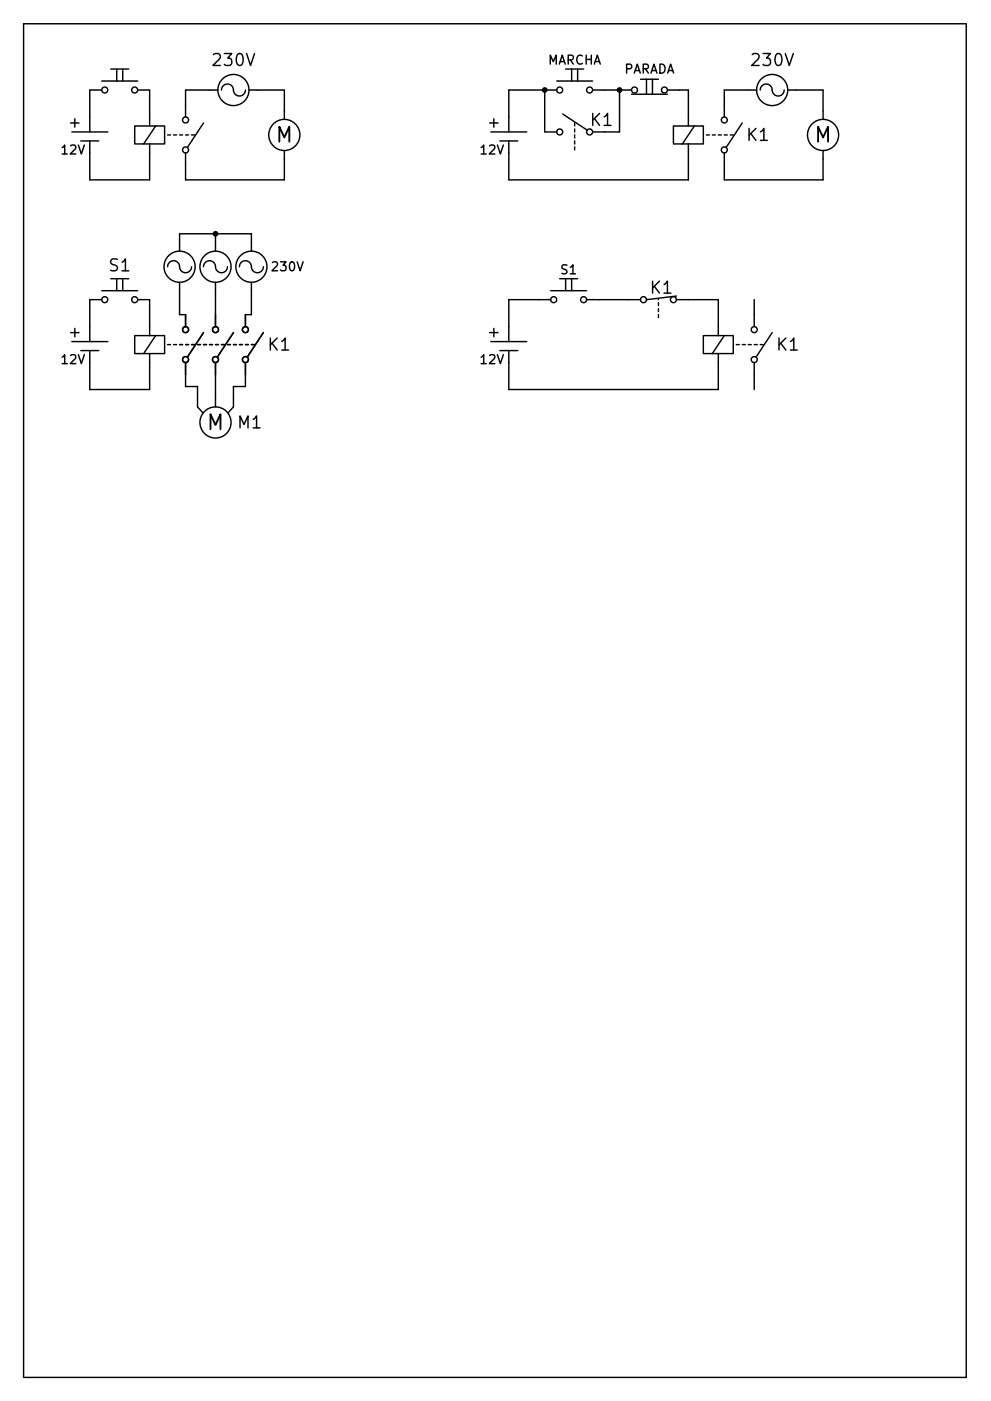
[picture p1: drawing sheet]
<svg xmlns="http://www.w3.org/2000/svg" width="210mm" height="297mm" viewBox="0 0 210 297" stroke-linecap="round" stroke-linejoin="round" font-family="sans-serif">
<g fill="none" stroke="#000" stroke-width=".3">
<path d="M5 5h200v287h-200zM21.6 19.1h-2.6v8.9M21.6 17.2h7.6M23.5 14.6h3.8M24.8 14.6v2.6M26 14.6v2.6M29.2 19.1h2.5v7.6M46.2 19.1h-6.8v5.7M47 19.1a1.31 1.31 0 0 1 1.5-1.3 1.31 1.31 0 0 1 1.1 1.6 1.27 1.27 0 0 0 1.4 .9 1.27 1.27 0 0 0 1.1-1.2M52.8 19.1h7.5v6.2M115.6 19.1v8.9h2.5M118.1 17.2h7.6"/>
<path d="M118.1 19.1h-10.2v8.9M121.3 14.6v2.6M122.6 14.6v2.6M125.7 19.1h8.3M131.4 19.1v8.9h-5.7M134 20h7.6M135.9 16.8h3.8M137.2 16.8v3.2M138.4 16.8v3.2M141.6 19.1h4.4v7.6M160.5 19.1h-6.8v5.7M161.3 19.1a1.31 1.31 0 0 1 1.5-1.3 1.31 1.31 0 0 1 1.1 1.6 1.27 1.27 0 0 0 1.4 .9 1.27 1.27 0 0 0 1.1-1.2"/>
<path d="M167.1 19.1h7.5v6.2M15 26.1h1.8M15.2 28h7.7M15.9 25.2v1.8M17.1 29.9h3.9M19 29.9v8.2h12.7v-7.6M28.6 26.7h6.3v3.8h-6.3zM33 26.7l-2.5 3.8M35.6 28.6h.6M36.8 28.6h.7M38.1 28.6h.6M39.4 28.6h.6"/>
<path d="M40.6 28.6h.7M43.2 26.1l-3.4 5.2M60.3 31.9v6.2h-20.9v-5.7M103.9 26.1h1.8M104.1 28h7.7M104.8 25.2v1.8M106 29.9h3.9M107.9 29.9v8.2h38.1v-7.6M119.4 24.2l5.2 3.4M121.9 26.1v.6M121.9 27.3v.7M121.9 28.6v.6"/>
<path d="M121.9 29.9v.6M121.9 31.2v.6M142.9 26.7h6.3v3.8h-6.3zM147.3 26.7l-2.5 3.8M149.9 28.6h.6M151.1 28.6h.7M152.4 28.6h.6M153.7 28.6h.6M154.9 28.6h.7M157.5 26.1l-3.4 5.2M174.6 31.9v6.2h-20.9v-5.7M23.5 59.1h3.8"/>
<path d="M24.8 59.1v2.5M26 59.1v2.5M35.6 56.5a1.31 1.31 0 0 1 1.4-1.2 1.31 1.31 0 0 1 1.1 1.6 1.27 1.27 0 0 0 1.4 .9 1.27 1.27 0 0 0 1.1-1.2M38.1 53.2v-3.6h15.2v3.6M38.1 59.9v6.8h1.3v2.6M43.2 56.5a1.31 1.31 0 0 1 1.5-1.2 1.31 1.31 0 0 1 1.1 1.6 1.27 1.27 0 0 0 1.4 .9 1.27 1.27 0 0 0 1.1-1.2M45.7 49.6v3.6M45.7 59.9v9.4M50.8 56.5a1.31 1.31 0 0 1 1.5-1.2 1.31 1.31 0 0 1 1.1 1.6 1.27 1.27 0 0 0 1.4 .9 1.27 1.27 0 0 0 1.1-1.2M53.3 59.9v6.8h-1.2v2.6M120 59.1v2.5M121.3 59.1v2.5"/>
<path d="M15 70.5h1.8M15.2 72.4h7.7M15.9 69.6v1.8M17.1 74.3h3.9M19 74.3v8.3h12.7v-7.6M21.6 63.5h-2.6v8.9M21.6 61.6h7.6M28.6 71.2h6.3v3.8h-6.3zM29.2 63.5h2.5v7.7M33 71.2l-2.5 3.8M35.6 73.1h.6M36.8 73.1h.7"/>
<path d="M38.1 73.1h.6M39.4 76.9v5.1h2.5v4.3l1.2 1.2M39.4 73.1h.6M40.6 73.1h.7M41.9 73.1h.6M43.2 73.1h.6M43.2 70.5l-3.4 5.2M44.4 73.1h.7M45.7 73.1h.7M45.7 76.9v9.4M47 73.1h.6M48.3 73.1h.6"/>
<path d="M49.5 73.1h.7M49.5 70.5l-3.4 5.2M50.8 73.1h.6M52.1 73.1h.6M52.1 76.9v5.1h-2.6v4.3l-1.1 1.2M53.3 73.1h.7M55.9 70.5l-3.4 5.2M103.9 70.5h1.8M104.1 72.4h7.7M104.8 69.6v1.8M106 74.3h3.9M107.9 74.3v8.3h44.5v-7.6"/>
<path d="M116.8 61.6h7.7M116.8 63.5h-8.9v8.9M124.5 63.5h11.4M139.7 63.3v.2M139.7 64.2v.6M139.7 65.4v.7M139.7 66.7v.6M143.5 63.5h8.9v7.7M143.5 62.8l-6.3 .7M149.2 71.2h6.4v3.8h-6.4zM153.7 71.2l-2.6 3.8M156.2 73.1h.6"/>
<path d="M157.5 73.1h.6M158.7 73.1h.7M160 73.1h.7M160 63.5v5.8M160 76.9v5.7M161.3 73.1h.6M163.8 70.5l-3.4 5.2"/>
<circle cx="22.2" cy="19.1" r=".63"/>
<circle cx="28.6" cy="19.1" r=".63"/>
<circle cx="49.5" cy="19.1" r="3.3"/>
<circle cx="118.7" cy="19.1" r=".63"/>
<circle cx="125.1" cy="19.1" r=".63"/>
<circle cx="134.6" cy="19.1" r=".63"/>
<circle cx="141" cy="19.1" r=".63"/>
<circle cx="163.8" cy="19.1" r="3.3"/>
<circle cx="39.4" cy="25.4" r=".63"/>
<circle cx="39.4" cy="31.8" r=".63"/>
<circle cx="60.3" cy="28.6" r="3.3"/>
<circle cx="118.7" cy="28" r=".63"/>
<circle cx="125.1" cy="28" r=".63"/>
<circle cx="153.7" cy="31.8" r=".63"/>
<circle cx="153.7" cy="25.4" r=".63"/>
<circle cx="174.6" cy="28.6" r="3.3"/>
<circle cx="38.1" cy="56.6" r="3.3"/>
<circle cx="45.7" cy="56.6" r="3.3"/>
<circle cx="53.3" cy="56.6" r="3.3"/>
<circle cx="22.2" cy="63.5" r=".63"/>
<circle cx="28.6" cy="63.5" r=".63"/>
<circle cx="39.4" cy="76.2" r=".63"/>
<circle cx="39.4" cy="69.9" r=".63"/>
<circle cx="45.7" cy="69.9" r=".63"/>
<circle cx="45.7" cy="76.2" r=".63"/>
<circle cx="52.1" cy="76.2" r=".63"/>
<circle cx="52.1" cy="69.9" r=".63"/>
<circle cx="117.5" cy="63.5" r=".63"/>
<circle cx="123.8" cy="63.5" r=".63"/>
<circle cx="136.5" cy="63.5" r=".63"/>
<circle cx="142.9" cy="63.5" r=".63"/>
<circle cx="160" cy="76.2" r=".63"/>
<circle cx="160" cy="69.9" r=".63"/>
<circle cx="45.7" cy="89.6" r="3.3"/>
</g>
<g fill="#000" stroke="#000" stroke-width=".3">
<circle cx="115.6" cy="19.1" r=".46"/>
<circle cx="131.4" cy="19.1" r=".46"/>
<circle cx="45.7" cy="49.6" r=".46"/>
</g>
<g font-size="4.4">
<text x="58.5" y="30.2">M</text>
<text x="172.8" y="30.2">M</text>
<text x="43.9" y="91.2">M</text>
</g>
<g font-size="3.5">
<text x="45.4" y="14">230V</text>
<text x="159.7" y="14">230V</text>
<text x="125.4" y="26.7">K1</text>
<text x="158.5" y="29.9">K1</text>
<text x="23.2" y="57.5">S1</text>
<text x="138.1" y="62.3">K1</text>
<text x="57" y="74.3">K1</text>
<text x="164.9" y="74.3">K1</text>
<text x="50.5" y="90.8">M1</text>
</g>
<g font-size="2.7">
<text x="116" y="13.7">MARCHA</text>
<text x="132.1" y="15.6">PARADA</text>
<text x="13.1" y="32.7">12V</text>
<text x="102" y="32.7">12V</text>
<text x="57.9" y="57.5">230V</text>
<text x="119" y="58.1">S1</text>
<text x="13.1" y="77.2">12V</text>
<text x="102" y="77.2">12V</text>
</g>
</svg>
